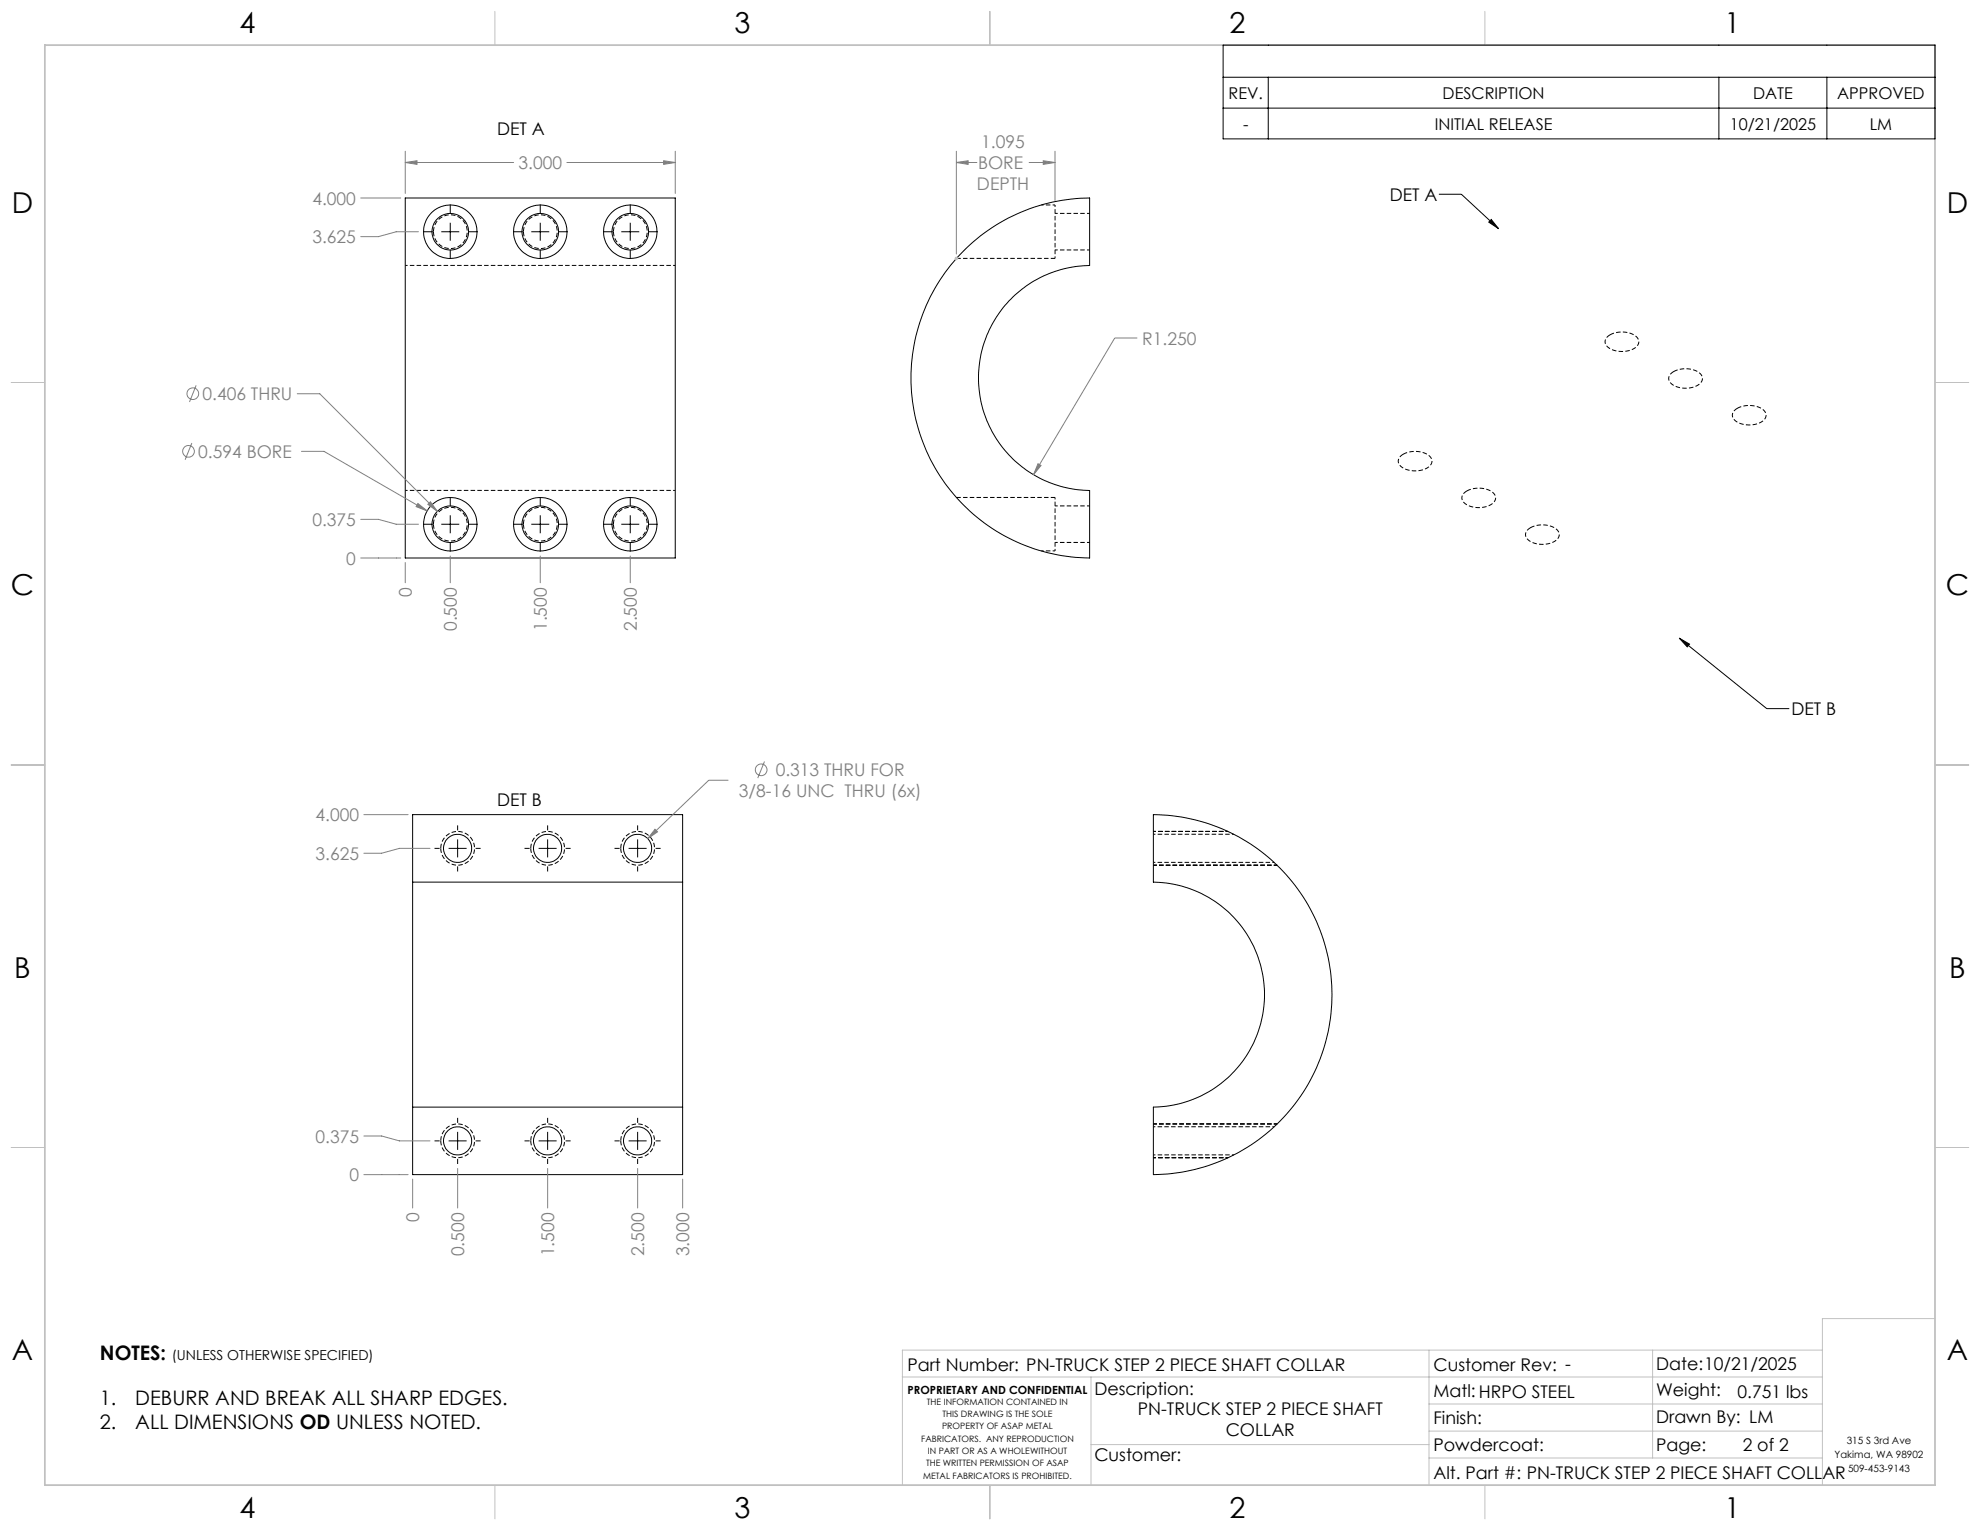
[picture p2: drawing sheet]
<svg xmlns="http://www.w3.org/2000/svg" width="559mm" height="432mm" viewBox="0 0 559 432" stroke-linecap="round" stroke-linejoin="round" font-family="sans-serif">
<g fill="none" stroke="#c0c0c0" stroke-width=".28">
<path d="M139.7 3.2v9.5M279.4 3.2v9.5M419.1 3.2v9.5M269.4 73h1M269.6 72.6l.7 .7M269.9 72.4v1M270.3 72.6l-.7 .7M3.1 107.9h9.6M546.1 107.9h9.5M3.1 215.9h9.6M546.1 215.9h9.5M3.1 323.8h9.6"/>
<path d="M546.1 323.8h9.5M546.1 372.1h-31.8v47M254.7 388.6h259.6M307.9 388.6v30.5M403.3 381v38.1M403.3 396.2h111M466.4 381v30.5M514.3 381h-259.6v38.1M139.7 419.1v9.6M279.4 419.1v9.6M307.9 407.7h95.4M403.3 403.9h111"/>
<path d="M403.3 411.5h111M419.1 419.1v9.6"/>
</g>
<path d="M12.7 12.7h533.4v406.4h-533.4z" fill="none" stroke="#c0c0c0" stroke-width=".5"/>
<path d="M297.8 57.8h-3.9M114.4 74.9h76.2M190.6 138.4h-76.2M293.9 155.5h3.9M325.5 234.7h21.1M325.5 326.7h21.1" fill="none" stroke="#000" stroke-width=".28" stroke-dasharray="1.3 .6" stroke-dashoffset=".6" stroke-linecap="butt"/>
<g fill="none" stroke="#000" stroke-width=".28">
<path d="M345.2 12.7h200.9v26.5h-200.9zM345.2 21.8h200.9M345.2 30.5h200.9M357.9 21.8v17.4M485.1 21.8v17.4M515.6 21.8v17.4M114.4 55.9h76.2v101.6h-76.2zM127.1 57.7v2.6M152.5 57.7v2.6M177.9 57.7v2.6M406.1 54.8h6.3l10.5 9.8M119.4 65.4h2.6"/>
<path d="M124.5 65.4h5.1M127.1 62.9v5M127.1 70.5v2.6M132.2 65.4h2.6M144.8 65.4h2.6M149.9 65.4h5.1M152.5 62.9v5M152.5 70.5v2.6M157.6 65.4h2.6M170.2 65.4h2.6M175.3 65.4h5.1M177.9 62.9v5"/>
<path d="M177.9 70.5v2.6M183 65.4h2.6M271.9 70.9a50.8 50.8 0 0 1 35.6-15v19a31.8 31.8 0 0 0-31.3 31.8 31.8 31.8 0 0 0 31.3 31.7v19.1a50.8 50.8 0 0 1-46.5-31.5 50.8 50.8 0 0 1 10.9-55.1zM420.9 61.9l2 2.7-2.7-1.9zM119.4 148h2.6M124.5 148h5.1M127.1 140.3v2.6M127.1 145.4v5.1M127.1 153v2.6M132.2 148h2.6M144.8 148h2.6M149.9 148h5.1"/>
<path d="M152.5 140.3v2.6M152.5 145.4v5.1M152.5 153v2.6M157.6 148h2.6M170.2 148h2.6M175.3 148h5.1M177.9 140.3v2.6M177.9 145.4v5.1M177.9 153v2.6M183 148h2.6M473.9 180.1l2.9 1.7-.6 .8zM473.9 180.1l24.7 19.9h6.4"/>
<path d="M122.6 239.4h1.5M126.6 239.4h5.1M129.2 232.9v1.5M129.2 236.9v5.1M134.2 239.4h1.4M148 239.4h1.5M152 239.4h5.1M154.6 232.9v1.5M154.6 236.9v5.1M159.6 239.4h1.4M173.4 239.4h1.5M177.4 239.4h5.1"/>
<path d="M180 232.9v1.5M180 236.9v5.1M185 239.4h1.4M325.5 229.9a50.8 50.8 0 0 1 50.4 50.8 50.8 50.8 0 0 1-50.4 50.8v-19a31.8 31.8 0 0 0 31.4-31.8 31.8 31.8 0 0 0-31.4-31.7zM116.5 249v63.5M116.5 249h76.2M116.5 249v-19.1h76.2v19.1M129.2 244.5v1.5M154.6 244.5v1.5M180 244.5v1.5M192.7 249v63.5M116.5 312.5v19h76.2v-19"/>
<path d="M116.5 312.5h76.2M129.2 315.5v1.4M129.2 319.4v5.1M154.6 315.5v1.4M154.6 319.4v5.1M180 315.5v1.4M180 319.4v5.1M122.6 322h1.5M126.6 322h5.1M129.2 327.1v1.4M134.2 322h1.4M148 322h1.5"/>
<path d="M152 322h5.1M154.6 327.1v1.4M159.6 322h1.4M173.4 322h1.5M177.4 322h5.1M180 327.1v1.4M185 322h1.4"/>
<circle cx="127.1" cy="65.4" r="7.5"/>
<circle cx="127.1" cy="65.4" r="5.2"/>
<circle cx="152.5" cy="65.4" r="7.5"/>
<circle cx="152.5" cy="65.4" r="5.2"/>
<circle cx="177.9" cy="65.4" r="7.5"/>
<circle cx="177.9" cy="65.4" r="5.2"/>
<circle cx="127.1" cy="148" r="5.2"/>
<circle cx="127.1" cy="147.9" r="7.5"/>
<circle cx="152.5" cy="148" r="5.2"/>
<circle cx="152.5" cy="147.9" r="7.5"/>
<circle cx="177.9" cy="148" r="5.2"/>
<circle cx="177.9" cy="147.9" r="7.5"/>
<circle cx="129.1" cy="239.4" r="4"/>
<circle cx="154.5" cy="239.4" r="4"/>
<circle cx="179.9" cy="239.4" r="4"/>
<circle cx="129.1" cy="322" r="4"/>
<circle cx="154.5" cy="322" r="4"/>
<circle cx="179.9" cy="322" r="4"/>
</g>
<path d="M297.8 72.9v-15.1M297.8 155.5v-15.1M348.2 235.4h-22.7M325.5 243.4h34.1M359.6 318h-34.1M325.5 325.9h22.7" fill="none" stroke="#000" stroke-width=".28" stroke-dasharray="1.3 .6" stroke-dashoffset=".7" stroke-linecap="butt"/>
<path d="M269.9 72.9h27.9M454.4 94.5a6.6 6.6 0 0 1 7.9 1.1 2.3 2.3 0 0 1-1.9 3.1 6.5 6.5 0 0 1-7.2-1.4 2.01 2.01 0 0 1 1.2-2.8M472.3 104.9a6.6 6.6 0 0 1 7.9 1 2.3 2.3 0 0 1-1.8 3.2 6.5 6.5 0 0 1-7.2-1.4 2.01 2.01 0 0 1 1.1-2.8M490.3 115.2a6.6 6.6 0 0 1 7.9 1.1 2.3 2.3 0 0 1-1.9 3.2 6.5 6.5 0 0 1-7.1-1.4 2.01 2.01 0 0 1 1.1-2.9M396 128.2a6.6 6.6 0 0 1 7.9 1.1 2.3 2.3 0 0 1-1.9 3.1 6.5 6.5 0 0 1-7.1-1.4 2.01 2.01 0 0 1 1.1-2.8M414 138.6a6.6 6.6 0 0 1 7.8 1 2.3 2.3 0 0 1-1.8 3.2 6.5 6.5 0 0 1-7.2-1.4 2.01 2.01 0 0 1 1.2-2.8M297.8 140.4h-27.9M431.9 148.9a6.6 6.6 0 0 1 7.9 1.1 2.3 2.3 0 0 1-1.9 3.2 6.5 6.5 0 0 1-7.1-1.4 2.01 2.01 0 0 1 1.1-2.9" fill="none" stroke="#000" stroke-width=".28" stroke-dasharray="1.3 .6" stroke-dashoffset=".1" stroke-linecap="butt"/>
<path d="M297.8 70.5h9.7M307.5 60.2h-9.7M297.8 153.1h9.7M307.5 142.8h-9.7" fill="none" stroke="#000" stroke-width=".28" stroke-dasharray="1.3 .6" stroke-dashoffset=".5" stroke-linecap="butt"/>
<g fill="none" stroke="#808080" stroke-width=".28">
<path d="M101.8 55.9h11.3M114.4 45.9l3.3-.5v1zM114.4 42.7v11.9M114.4 45.9h30.6M160 45.9h30.6M187.3 45.4l3.3 .5-3.3 .5zM190.6 42.7v11.9M269.9 45.9l3.3-.5v1zM269.9 45.9h5.8M269.9 42.7v29M290.4 45.9h7.3M294.4 45.4l3.3 .5-3.3 .5z"/>
<path d="M297.7 42.7v13.9M118.1 65.4h-6.3l-5 1.4h-5M321 95.4h-6.4l-22.9 38.6M55.4 108.8l-1.9 4.7M83.9 111.1h6.3l33.2 33.2M54.2 125l-2 4.8M85.1 127.4h6.3l29.1 16.8M292.9 130.9l.9 .5-2.1 2.6zM101.8 157.5h11.3M101.8 146.6h5l5 1.4h6.3M114.4 158.8v5.7M117.9 142.1l2.6 2.1-3.1-1.2z"/>
<path d="M121.5 141.6l1.9 2.7-2.6-2zM127.1 156.9v7.6M152.5 156.9v7.6M177.9 156.9v7.6M215.8 214.9l-1.9 4.7M102.7 229.9h12.5M121.4 239.4h-8.7l-5 1.4h-5M184.9 234l.7 .8-2.8 1.9zM205.6 220.2h-5.6l-17.2 16.5M102.7 331.5h12.5M102.7 320.6h5l5 1.4h8.7M116.5 332.8v8.1"/>
<path d="M129.2 329.8v11.1M154.6 329.8v11.1M180 329.8v11.1M192.7 332.8v8.1"/>
<circle cx="54.4" cy="111.1" r="1.65"/>
<circle cx="53.2" cy="127.4" r="1.65"/>
<circle cx="214.8" cy="217.3" r="1.65"/>
</g>
<path d="M122.3 65.4a4.8 4.8 0 0 1 7.1-4.2 4.8 4.8 0 0 1 .3 8.2 4.8 4.8 0 0 1-7.4-3.7v-.3M147.7 65.4a4.8 4.8 0 0 1 7.1-4.2 4.8 4.8 0 0 1 .3 8.2 4.8 4.8 0 0 1-7.4-3.7v-.3M173.1 65.4a4.8 4.8 0 0 1 7.1-4.2 4.8 4.8 0 0 1 .3 8.2 4.8 4.8 0 0 1-7.4-3.7v-.3M122.3 147.9a4.8 4.8 0 0 1 7.1-4.1 4.8 4.8 0 0 1 .3 8.1 4.8 4.8 0 0 1-7.4-3.7v-.3M147.7 147.9a4.8 4.8 0 0 1 7.1-4.1 4.8 4.8 0 0 1 .3 8.2 4.8 4.8 0 0 1-7.4-3.8v-.3M173.1 147.9a4.8 4.8 0 0 1 7.1-4.1 4.8 4.8 0 0 1 .3 8.1 4.8 4.8 0 0 1-7.4-3.7v-.3M124.4 239.4a4.8 4.8 0 0 1 7.1-4.2 4.8 4.8 0 0 1 .2 8.2 4.8 4.8 0 0 1-7.3-3.7v-.3M149.8 239.4a4.8 4.8 0 0 1 7-4.2 4.8 4.8 0 0 1 .3 8.2 4.8 4.8 0 0 1-7.3-3.7v-.3M175.2 239.4a4.8 4.8 0 0 1 7-4.2 4.8 4.8 0 0 1 .3 8.2 4.8 4.8 0 0 1-7.3-3.7v-.3M124.4 322a4.8 4.8 0 0 1 7.1-4.2 4.8 4.8 0 0 1 .2 8.2 4.8 4.8 0 0 1-7.3-3.7v-.3M149.8 322a4.8 4.8 0 0 1 7-4.2 4.8 4.8 0 0 1 .3 8.2 4.8 4.8 0 0 1-7.3-3.7v-.3M175.2 322a4.8 4.8 0 0 1 7-4.2 4.8 4.8 0 0 1 .3 8.2 4.8 4.8 0 0 1-7.3-3.7v-.3" fill="none" stroke="#000" stroke-width=".28" stroke-dasharray="1.3 .6" stroke-linecap="butt"/>
<path d="M325.5 244.2h35M325.5 317.2h35" fill="none" stroke="#000" stroke-width=".28" stroke-dasharray="1.3 .6" stroke-dashoffset=".3" stroke-linecap="butt"/>
<g fill="#808080">
<path d="M187.3 45.4l3.3 .5-3.3 .5zM114.4 45.9l3.3-.5v1zM117.9 142.1l-.5 .9 3.1 1.2zM121.5 141.6l-.7 .7 2.6 2z"/>
<path d="M269.9 45.9l3.3-.5v1zM294.4 45.4l3.3 .5-3.3 .5z"/>
</g>
<path d="M420.9 61.9l2 2.7-2.7-1.9zM473.9 180.1l2.9 1.7-.6 .8z" fill="#000"/>
<path d="M184.9 234l-2.1 2.7 2.8-1.9zM292.9 130.9l-1.2 3.1 2.1-2.6z" fill="#808080"/>
<g font-size="8.1">
<text x="67.6" y="9.3">4</text>
<text x="207.3" y="9.3">3</text>
<text x="347" y="9.3">2</text>
<text x="486.7" y="9.3">1</text>
<text x="3.3" y="60.1">D</text>
<text x="549.4" y="60.1">D</text>
<text x="3" y="168">C</text>
<text x="549.1" y="168">C</text>
<text x="4" y="276">B</text>
<text x="550.1" y="276">B</text>
<text x="3.3" y="383.9">A</text>
<text x="549.4" y="383.9">A</text>
<text x="67.6" y="428.4">4</text>
<text x="207.3" y="428.4">3</text>
<text x="347" y="428.4">2</text>
<text x="486.7" y="428.4">1</text>
</g>
<g font-size="5.6">
<text x="28.2" y="383.9">NOTES:</text>
<text x="28.2" y="396.5">1.</text>
<text x="38.2" y="396.5">DEBURR AND BREAK ALL SHARP EDGES.</text>
<text x="28.2" y="403.2">2.</text>
<text x="38.2" y="403.2">ALL DIMENSIONS OD UNLESS NOTED.</text>
</g>
<g font-size="4.9">
<text x="140.3" y="38.2">DET A</text>
<text x="392.2" y="56.7">DET A</text>
<text x="505.6" y="201.9">DET B</text>
<text x="140.3" y="227.4">DET B</text>
<text x="256.1" y="386.9">Part Number: PN-TRUCK STEP 2 PIECE SHAFT COLLAR</text>
<text x="404.6" y="386.8">Customer Rev: -</text>
<text x="467.4" y="386.7">Date:10/21/2025</text>
<text x="308.9" y="393.8">Description:</text>
<text x="404.6" y="394.3">Matl:HRPO STEEL</text>
<text x="467.4" y="394">Weight:</text>
<text x="490.4" y="394.5">0.751 lbs</text>
<text x="321.1" y="399.5">PN-TRUCK STEP 2 PIECE SHAFT</text>
<text x="404.6" y="401.9">Finish:</text>
<text x="467.4" y="401.7">Drawn By: LM</text>
<text x="345.9" y="405.4">COLLAR</text>
<text x="308.9" y="412.4">Customer:</text>
<text x="404.6" y="409.6">Powdercoat:</text>
<text x="467.4" y="409.4">Page:</text>
<text x="491.8" y="409.6">2 of 2</text>
<text x="404.6" y="417.4">Alt. Part #: PN-TRUCK STEP 2 PIECE SHAFT COLLAR</text>
</g>
<g font-size="4.9" fill="#808080">
<text x="276.9" y="41.8">1.095</text>
<text x="146.3" y="47.7">3.000</text>
<text x="276" y="47.7">BORE</text>
<text x="275.7" y="53.6">DEPTH</text>
<text x="88.2" y="57.7">4.000</text>
<text x="88.2" y="68.6">3.625</text>
<text x="322.4" y="97.2">R1.250</text>
<text x="57.2" y="113">0.406 THRU</text>
<text x="55.9" y="129.2">0.594 BORE</text>
<text x="88.2" y="148.4">0.375</text>
<text x="97.7" y="159.3">0</text>
<text x="116.3" y="168.5" transform="rotate(-90 116.3 168.5)">0</text>
<text x="129" y="178.1" transform="rotate(-90 129 178.1)">0.500</text>
<text x="154.4" y="178.1" transform="rotate(-90 154.4 178.1)">1.500</text>
<text x="179.8" y="178.1" transform="rotate(-90 179.8 178.1)">2.500</text>
<text x="218.9" y="219.1">0.313 THRU FOR</text>
<text x="208.6" y="225">3/8-16 UNC THRU (6x)</text>
<text x="89" y="231.8">4.000</text>
<text x="89" y="242.7">3.625</text>
<text x="89" y="322.5">0.375</text>
<text x="98.6" y="333.4">0</text>
<text x="118.3" y="345" transform="rotate(-90 118.3 345)">0</text>
<text x="131" y="354.6" transform="rotate(-90 131 354.6)">0.500</text>
<text x="156.4" y="354.6" transform="rotate(-90 156.4 354.6)">1.500</text>
<text x="181.8" y="354.6" transform="rotate(-90 181.8 354.6)">2.500</text>
<text x="194.5" y="354.6" transform="rotate(-90 194.5 354.6)">3.000</text>
</g>
<g font-size="4.6">
<text x="346.7" y="27.9">REV.</text>
<text x="407.1" y="27.9">DESCRIPTION</text>
<text x="494.8" y="27.9">DATE</text>
<text x="518.5" y="27.9">APPROVED</text>
<text x="350.8" y="36.6">-</text>
<text x="404.9" y="36.6">INITIAL RELEASE</text>
<text x="488.2" y="36.6">10/21/2025</text>
<text x="527.7" y="36.6">LM</text>
</g>
<text font-size="3.9" x="48.5" y="383.9">(UNLESS OTHERWISE SPECIFIED)</text>
<text font-size="3.2" x="256.1" y="393.4">PROPRIETARY AND CONFIDENTIAL</text>
<g font-size="2.8">
<text x="521.2" y="407.7">315 S 3rd Ave</text>
<text x="517.8" y="411.5">Yakima, WA 98902</text>
<text x="521.6" y="415.3">509-453-9143</text>
</g>
<g font-size="2.5">
<text x="261.6" y="396.5">THE INFORMATION CONTAINED IN</text>
<text x="266" y="399.9">THIS DRAWING IS THE SOLE</text>
<text x="260" y="406.9">FABRICATORS. ANY REPRODUCTION</text>
<text x="265.9" y="403.4">PROPERTY OF ASAP METAL</text>
<text x="261.4" y="413.8">THE WRITTEN PERMISSION OF ASAP</text>
<text x="261.8" y="410.4">IN PART OR AS A WHOLEWITHOUT</text>
<text x="260.5" y="417.3">METAL FABRICATORS IS PROHIBITED.</text>
</g>
</svg>
